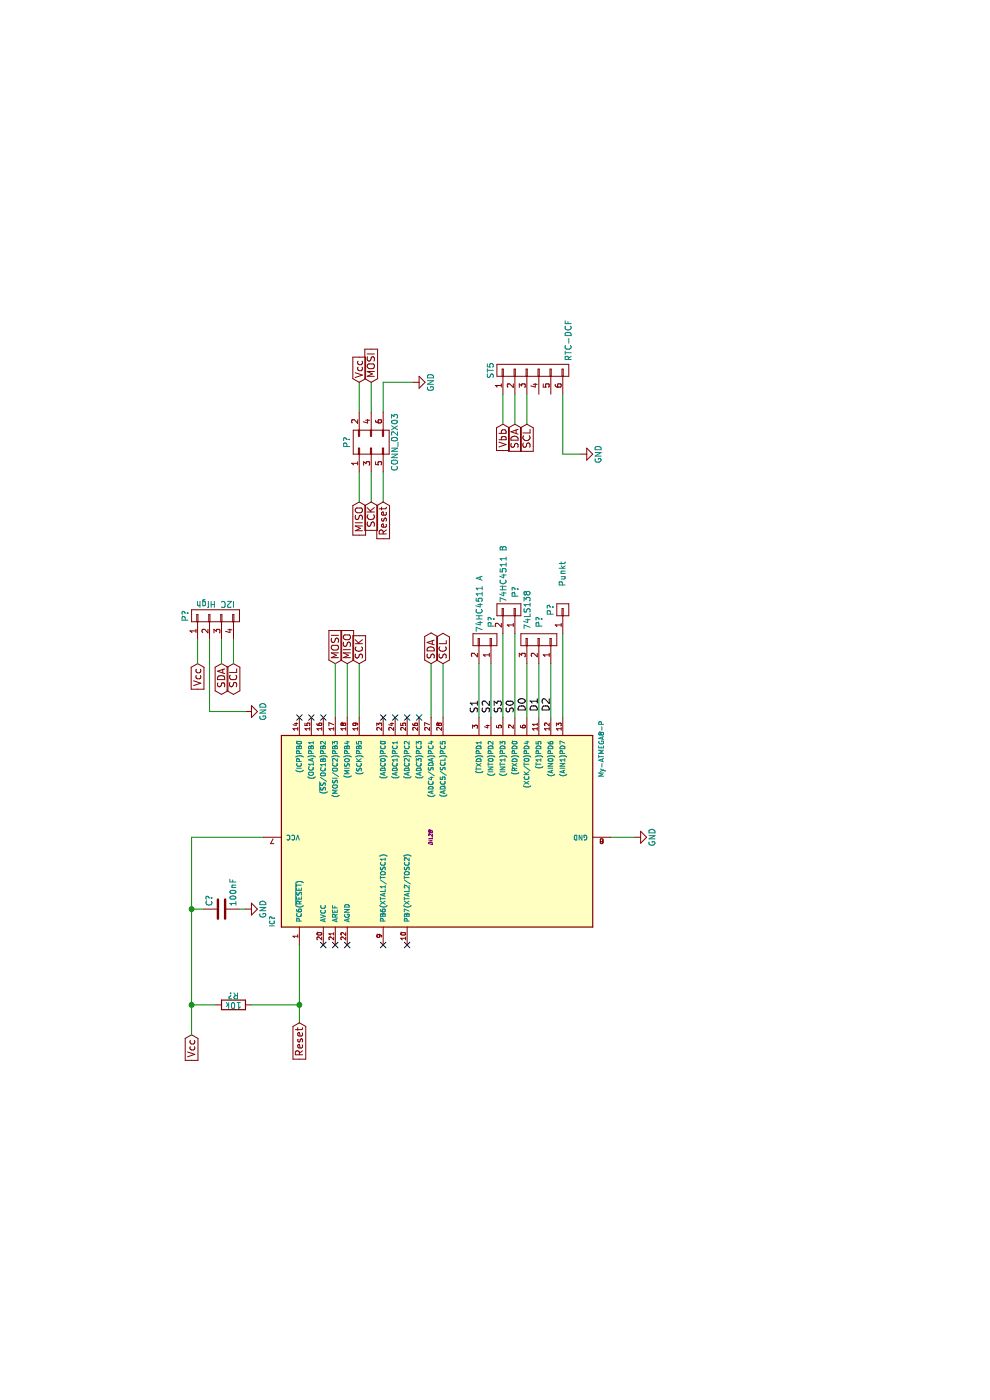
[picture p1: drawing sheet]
EESchema Schematic File Version 2
LIBS:power
LIBS:device
LIBS:transistors
LIBS:conn
LIBS:linear
LIBS:regul
LIBS:74xx
LIBS:cmos4000
LIBS:adc-dac
LIBS:memory
LIBS:xilinx
LIBS:microcontrollers
LIBS:dsp
LIBS:microchip
LIBS:analog_switches
LIBS:motorola
LIBS:texas
LIBS:intel
LIBS:audio
LIBS:interface
LIBS:digital-audio
LIBS:philips
LIBS:display
LIBS:cypress
LIBS:siliconi
LIBS:opto
LIBS:atmel
LIBS:contrib
LIBS:valves
LIBS:Clock-Components
EELAYER 25 0
EELAYER END
$Descr A4 11693 8268
encoding utf-8
Sheet 1 1
Title ""
Date ""
Rev ""
Comp ""
Comment1 ""
Comment2 ""
Comment3 ""
Comment4 ""
$EndDescr
$Comp
L R R?
U 1 1
P 3300 1950
F 0 "R?" V 3380 1950 50  0000 C CNN
F 1 "10k" V 3300 1950 50  0000 C CNN
F 2 "" V 3230 1950 30  0000 C CNN
F 3 "" H 3300 1950 30  0000 C CNN
	1    3300 1950
	1    0    0    -1  
$EndComp
Text GLabel 3050 1600 0    60   Input ~ 0
Vcc
$Comp
L CONN_01X04 P?
U 1 1
P 6550 1800
F 0 "P?" H 6550 2050 50  0000 C CNN
F 1 "I2C High" V 6650 1800 50  0000 C CNN
F 2 "" H 6550 1800 60  0000 C CNN
F 3 "" H 6550 1800 60  0000 C CNN
	1    6550 1800
	1    0    0    -1  
$EndComp
Text GLabel 6150 1650 0    60   Input ~ 0
Vcc
$Comp
L GND #PWR?
U 1 1
P 5750 2050
F 0 "#PWR?" H 5750 1800 50  0001 C CNN
F 1 "GND" H 5750 1900 50  0000 C CNN
F 2 "" H 5750 2050 60  0000 C CNN
F 3 "" H 5750 2050 60  0000 C CNN
	1    5750 2050
	1    0    0    -1  
$EndComp
$Comp
L GND #PWR?
U 1 1
P 4700 5300
F 0 "#PWR?" H 4700 5050 50  0001 C CNN
F 1 "GND" H 4700 5150 50  0000 C CNN
F 2 "" H 4700 5300 60  0000 C CNN
F 3 "" H 4700 5300 60  0000 C CNN
	1    4700 5300
	1    0    0    -1  
$EndComp
Text GLabel 6150 3600 2    60   BiDi ~ 0
SDA
Text GLabel 6150 3700 2    60   BiDi ~ 0
SCL
Text GLabel 6150 1850 0    60   BiDi ~ 0
SDA
Text GLabel 6150 1950 0    60   BiDi ~ 0
SCL
Text Label 5850 4300 2    60   ~ 0
S0
Text Label 5850 4000 2    60   ~ 0
S1
Text Label 5850 4100 2    60   ~ 0
S2
Text Label 5850 4200 2    60   ~ 0
S3
$Comp
L CONN_02X03 P?
U 1 1
P 8000 3100
F 0 "P?" H 8000 3300 50  0000 C CNN
F 1 "CONN_02X03" H 8000 2900 50  0000 C CNN
F 2 "" H 8000 1900 60  0000 C CNN
F 3 "" H 8000 1900 60  0000 C CNN
	1    8000 3100
	1    0    0    -1  
$EndComp
Text GLabel 6150 2800 2    60   Input ~ 0
MOSI
Text GLabel 6150 2900 2    60   Input ~ 0
MISO
Text GLabel 6150 3000 2    60   Input ~ 0
SCK
Text GLabel 7500 3000 0    60   Input ~ 0
MISO
Wire Wire Line
	3050 1600 3300 1600
Wire Wire Line
	3300 1600 4100 1600
Wire Wire Line
	4100 1600 4700 1600
Wire Wire Line
	4700 1600 4700 2200
Wire Wire Line
	3150 2500 3300 2500
Wire Wire Line
	3300 2500 3800 2500
Wire Wire Line
	6150 1650 6350 1650
Wire Wire Line
	6350 1750 5750 1750
Wire Wire Line
	5750 1750 5750 2050
Wire Wire Line
	4700 5100 4700 5300
Wire Wire Line
	5700 3600 6150 3600
Wire Wire Line
	5700 3700 6150 3700
Wire Wire Line
	6150 1850 6350 1850
Wire Wire Line
	6150 1950 6350 1950
Wire Wire Line
	5700 2900 6150 2900
Wire Wire Line
	5700 3000 6150 3000
Wire Wire Line
	5700 2800 6150 2800
Wire Wire Line
	7750 3000 7500 3000
Wire Wire Line
	7750 3100 7500 3100
Wire Wire Line
	7750 3200 7500 3200
Wire Wire Line
	8250 3000 8500 3000
Wire Wire Line
	8250 3100 8500 3100
Wire Wire Line
	8250 3200 8500 3200
Text GLabel 7500 3100 0    60   Input ~ 0
SCK
Text GLabel 7500 3200 0    60   Input ~ 0
Reset
Text GLabel 8500 3000 2    60   Input ~ 0
Vcc
Text GLabel 8500 3100 2    60   Input ~ 0
MOSI
Wire Wire Line
	8500 3200 8500 3450
$Comp
L GND #PWR?
U 1 1
P 8500 3450
F 0 "#PWR?" H 8500 3200 50  0001 C CNN
F 1 "GND" H 8500 3300 50  0000 C CNN
F 2 "" H 8500 3450 60  0000 C CNN
F 3 "" H 8500 3450 60  0000 C CNN
	1    8500 3450
	1    0    0    -1  
$EndComp
Text GLabel 3150 2500 0    60   Input ~ 0
Reset
Text Label 5750 4400 0    60   ~ 0
D0
Text Label 5750 4500 0    60   ~ 0
D1
Text Label 5750 4600 0    60   ~ 0
D2
NoConn ~ 3800 2700
NoConn ~ 3800 2800
NoConn ~ 3800 2900
NoConn ~ 3800 3200
NoConn ~ 3800 3400
NoConn ~ 5700 2500
NoConn ~ 5700 2600
NoConn ~ 5700 2700
NoConn ~ 5700 3200
NoConn ~ 5700 3300
NoConn ~ 5700 3400
NoConn ~ 5700 3500
$Comp
L CONN_01X03 P?
U 1 1
P 6350 4500
F 0 "P?" H 6500 4500 50  0000 C CNN
F 1 "74LS138" H 6600 4400 50  0000 C CNN
F 2 "" H 6350 4500 60  0000 C CNN
F 3 "" H 6350 4500 60  0000 C CNN
	1    6350 4500
	1    0    0    1   
$EndComp
$Comp
L CONN_01X02 P?
U 1 1
P 6350 4050
F 0 "P?" H 6500 4100 50  0000 C CNN
F 1 "74HC4511 A" H 6650 4000 50  0000 C CNN
F 2 "" H 6350 4050 60  0000 C CNN
F 3 "" H 6350 4050 60  0000 C CNN
	1    6350 4050
	1    0    0    1   
$EndComp
$Comp
L CONN_01X02 P?
U 1 1
P 6600 4250
F 0 "P?" H 6750 4300 50  0000 C CNN
F 1 "74HC4511 B" H 6900 4200 50  0000 C CNN
F 2 "" H 6600 4250 60  0000 C CNN
F 3 "" H 6600 4250 60  0000 C CNN
	1    6600 4250
	1    0    0    1   
$EndComp
$Comp
L My-ATMEGA8-P IC?
U 1 1
P 4700 3600
F 0 "IC?" H 3950 4900 40  0000 L BNN
F 1 "My-ATMEGA8-P" H 5200 2150 40  0000 L BNN
F 2 "DIL28" H 4700 3600 30  0000 C CIN
F 3 "" H 4700 3600 60  0000 C CNN
	1    4700 3600
	1    0    0    -1  
$EndComp
Wire Wire Line
	5700 4000 6150 4000
Wire Wire Line
	5700 4100 6150 4100
Wire Wire Line
	5700 4200 6400 4200
Wire Wire Line
	5700 4300 6400 4300
Wire Wire Line
	5700 4400 6150 4400
Wire Wire Line
	5700 4500 6150 4500
Wire Wire Line
	5700 4600 6150 4600
$Comp
L C C?
U 1 1
P 4100 1850
F 0 "C?" H 4125 1950 50  0000 L CNN
F 1 "100nF" H 4125 1750 50  0000 L CNN
F 2 "" H 4138 1700 30  0000 C CNN
F 3 "" H 4100 1850 60  0000 C CNN
	1    4100 1850
	1    0    0    -1  
$EndComp
Wire Wire Line
	4100 1600 4100 1700
Connection ~ 4100 1600
$Comp
L GND #PWR?
U 1 1
P 4100 2050
F 0 "#PWR?" H 4100 1800 50  0001 C CNN
F 1 "GND" H 4100 1900 50  0000 C CNN
F 2 "" H 4100 2050 60  0000 C CNN
F 3 "" H 4100 2050 60  0000 C CNN
	1    4100 2050
	1    0    0    -1  
$EndComp
Wire Wire Line
	4100 2000 4100 2050
$Comp
L CONN_01X06 ST5
U 1 1
P 8600 4450
F 0 "ST5" H 8600 4800 50  0000 C CNN
F 1 "RTC-DCF" H 8850 4150 50  0000 C CNN
F 2 "" H 8600 4450 60  0000 C CNN
F 3 "" H 8600 4450 60  0000 C CNN
	1    8600 4450
	1    0    0    -1  
$EndComp
Text GLabel 8150 4200 0    60   Input ~ 0
Vbb
Wire Wire Line
	8150 4200 8400 4200
Text GLabel 8150 4300 0    60   Input ~ 0
SDA
Text GLabel 8150 4400 0    60   Input ~ 0
SCL
$Comp
L GND #PWR?
U 1 1
P 7900 4850
F 0 "#PWR?" H 7900 4600 50  0001 C CNN
F 1 "GND" H 7900 4700 50  0000 C CNN
F 2 "" H 7900 4850 60  0000 C CNN
F 3 "" H 7900 4850 60  0000 C CNN
	1    7900 4850
	1    0    0    -1  
$EndComp
Wire Wire Line
	7900 4850 7900 4700
Wire Wire Line
	7900 4700 8400 4700
Wire Wire Line
	8150 4300 8400 4300
Wire Wire Line
	8150 4400 8400 4400
$Comp
L CONN_01X01 P?
U 1 1
P 6600 4700
F 0 "P?" H 6600 4800 50  0000 C CNN
F 1 "Punkt" H 6900 4700 50  0000 C CNN
F 2 "" H 6600 4700 60  0000 C CNN
F 3 "" H 6600 4700 60  0000 C CNN
	1    6600 4700
	1    0    0    -1  
$EndComp
Wire Wire Line
	5700 4700 6400 4700
Wire Wire Line
	3300 1600 3300 1800
Connection ~ 3300 1600
Wire Wire Line
	3300 2100 3300 2500
Connection ~ 3300 2500
$EndSCHEMATC
